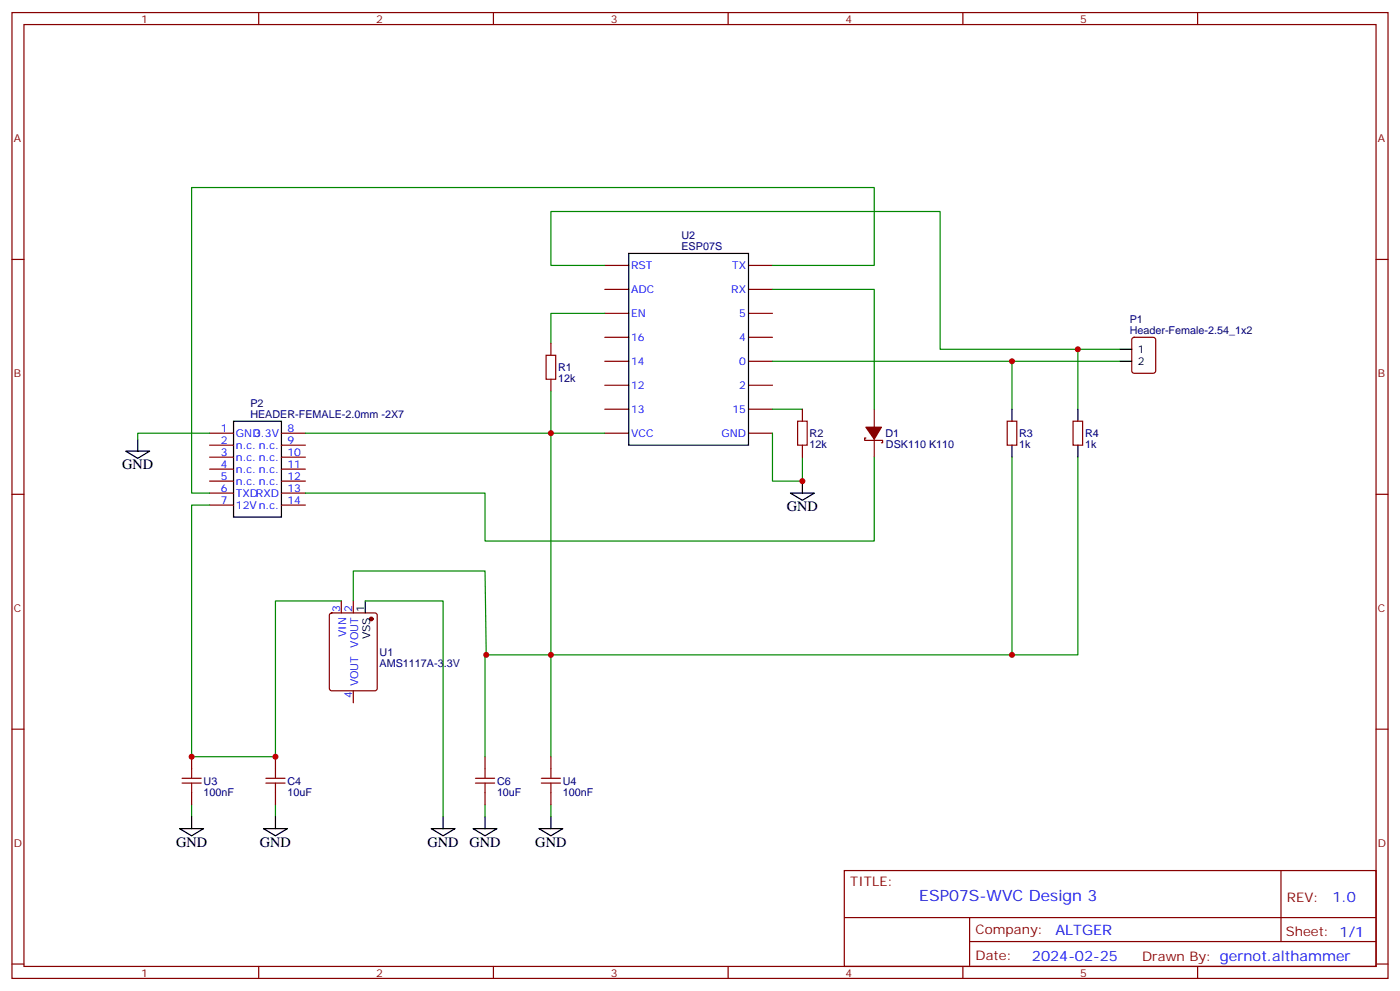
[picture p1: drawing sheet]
<svg xmlns="http://www.w3.org/2000/svg" width="412mm" height="292mm" viewBox="0 0 412 292" stroke-linecap="round" stroke-linejoin="round" font-family="sans-serif">
<g fill="none" stroke="#870000" stroke-width=".35">
<path d="M3.5 3.7h405.4v284.3h-405.4zM7.1 7.2h398.2v277.3h-398.2zM76.2 3.7v3.5M145.3 3.7v3.5M214.5 3.7v3.5M283.6 3.7v3.5M352.8 3.7v3.5M3.5 76.4h3.6M178.2 78.1h7M220.5 78.1h7M405.3 76.4h3.6M178.2 85.2h7"/>
<path d="M178.2 92.3h7M178.2 99.3h7M220.5 85.2h7M220.5 92.3h7M220.5 99.3h7M333.6 99.5l.5-.2h5.6l.7 .4v9.5l-.4 .6-5.9 .1-.7-.5v-9.4zM162.3 101.1v3.5M162.3 111.7v3.5M178.2 106.4h7M178.2 113.4h7M220.5 106.4h7M220.5 113.4h7"/>
<path d="M61.7 127.5h7.1M61.7 131.1h7.1M61.7 134.6h7.1M61.7 138.1h7.1M82.9 127.5h7.1M82.9 131.1h7.1M82.9 134.6h7.1M82.9 138.1h7.1M178.2 127.5h7M178.2 120.5h7M220.5 127.5h7M220.5 120.5h7"/>
<path d="M236.4 120.5v3.5M236.4 131.1v3.5M255.1 128.9h-.4v.7h5.3v.8h-.4M257.5 120.5v5.3M257.5 129.3v5.3M296.7 124h2.8v7.1h-2.8zM316.1 124h2.8v7.1h-2.8zM3.5 145.5h3.6M61.7 141.6h7.1M61.7 145.2h7.1M61.7 148.7h7.1M82.9 141.6h7.1"/>
<path d="M82.9 145.2h7.1M82.9 148.7h7.1M405.3 145.5h3.6M100.5 176.9v3.5M104.1 176.9v3.5M97.2 180.7l.5-.3h12.7l.7 .5v21.8l-.4 .6-13 .1-.6-.5-.1-21.7zM3.5 214.7h3.6M104.1 203.4v3.5M405.3 214.7h3.6M56.4 222.8v3.5M56.4 233.4v3.5M81.1 222.8v3.5"/>
<path d="M81.1 233.4v3.5M142.9 222.8v3.5M142.9 233.4v3.5M162.3 222.8v3.5M162.3 233.4v3.5M248.7 256.3h156.6v28.2h-156.6zM377.3 256.3v20.9M248.7 270.1h156.5M285.6 277.2h119.6M285.6 270.1v14.2M3.5 283.8h3.6M76.2 284.5v3.5"/>
<path d="M145.3 284.5v3.5M214.5 284.5v3.5M283.6 284.5v3.5M352.8 284.5v3.5M405.3 283.8h3.6"/>
</g>
<g fill="none" stroke="#000" stroke-width=".35">
<path d="M185.2 74.6h35.3v56.5h-35.3zM329.8 102.8h3.6M329.8 106.4h3.6M37 132.8h7.1l-3.5 2.1zM40.6 129.3v3.5M68.8 124h14.1v28.2h-14.1zM298.1 120.5v3.5M298.1 131.1v3.5M317.5 120.5v3.5M317.5 131.1v3.5M232.8 145.2h7.1l-3.5 2.1zM236.4 141.6v3.6"/>
<path d="M107.6 176.9v3.5M52.9 243.9h7.1l-3.6 2.2zM56.4 240.4v3.5M77.6 243.9h7.1l-3.6 2.2zM81.1 240.4v3.5M127 243.9h7.1l-3.6 2.2zM130.5 240.4v3.5M139.3 243.9h7.1l-3.5 2.2zM142.9 240.4v3.5M158.7 243.9h7.1l-3.5 2.2zM162.3 240.4v3.5"/>
</g>
<g fill="none" stroke="#008700" stroke-width=".35">
<path d="M178.2 78.1h-15.9v-15.8h114.6v40.5h52.9M227.5 78.1h30v-22.9h-201.1v90h5.3M178.2 92.3h-15.9v8.8M227.5 85.2h30v35.3M162.3 115.2v12.3h15.9M227.5 106.4h102.3M298.1 106.4v14.1M317.5 102.8v17.7M61.7 127.5h-21.1v1.8M90 127.5h72.3v65.3h135.8v-58.2M227.5 127.5v14.1h8.9v-7M227.5 120.5h8.9"/>
<path d="M257.5 134.6v24.7h-114.6v-14.1h-52.9M317.5 134.6v58.2h-19.4M61.7 148.7h-5.3v74.1h24.7v-45.9h19.4M104.1 176.9v-8.8h38.8l.3 24.7M107.6 176.9h22.9v63.5M56.4 236.9v3.5M81.1 236.9v3.5M142.9 222.8v-30h19.4v30M142.9 236.9v3.5M162.3 236.9v3.5"/>
</g>
<g fill="#870000" stroke="#870000" stroke-width=".35">
<path d="M255.1 125.8h4.5l-2.1 3.5z"/>
<circle cx="109.4" cy="182.2" r=".53"/>
</g>
<g fill="none" stroke="#a10000" stroke-width=".35">
<path d="M160.9 104.6h2.8v7.1h-2.8zM234.9 124h2.9v7.1h-2.9zM53.6 229.1h5.7M53.6 230.5h5.7M56.4 226.3v2.8M56.4 230.5v2.9M78.3 229.1h5.7M78.3 230.5h5.7M81.1 226.3v2.8M81.1 230.5v2.9M140.1 229.1h5.6M140.1 230.5h5.6"/>
<path d="M142.9 226.3v2.8M142.9 230.5v2.9M159.5 229.1h5.6M159.5 230.5h5.6M162.3 226.3v2.8M162.3 230.5v2.9"/>
</g>
<g fill="#c00">
<circle cx="162.3" cy="192.8" r=".88"/>
<circle cx="162.3" cy="127.5" r=".88"/>
<circle cx="236.4" cy="141.6" r=".88"/>
<circle cx="317.5" cy="102.8" r=".88"/>
<circle cx="298.1" cy="106.4" r=".88"/>
<circle cx="298.1" cy="192.8" r=".88"/>
<circle cx="56.4" cy="222.8" r=".88"/>
<circle cx="81.1" cy="222.8" r=".88"/>
<circle cx="143.2" cy="192.8" r=".88"/>
</g>
<text font-size="4.6" fill="#00f" x="270.8" y="265.3">ESP07S-WVC Design 3</text>
<g font-size="4.2">
<text x="36" y="138.1">GND</text>
<text x="231.8" y="150.5">GND</text>
<text x="51.9" y="249.2">GND</text>
<text x="76.6" y="249.2">GND</text>
<text x="125.9" y="249.2">GND</text>
<text x="138.3" y="249.2">GND</text>
<text x="157.7" y="249.2">GND</text>
</g>
<g font-size="4.2" fill="#00f">
<text x="392.5" y="265.6">1.0</text>
<text x="310.9" y="275.1">ALTGER</text>
<text x="304" y="282.9">2024-02-25</text>
</g>
<g font-size="3.9" fill="#800">
<text x="250.5" y="260.9">TITLE:</text>
<text x="379.1" y="265.6">REV:</text>
<text x="287.4" y="275.1">Company:</text>
<text x="378.7" y="275.7">Sheet: 1/1</text>
<text x="287.4" y="282.8">Date:</text>
<text x="336.4" y="282.8">Drawn By: gernot.althammer</text>
</g>
<g font-size="3.2" fill="#800">
<text x="41.6" y="6.7">1</text>
<text x="110.8" y="6.7">2</text>
<text x="179.9" y="6.7">3</text>
<text x="249.1" y="6.7">4</text>
<text x="318.2" y="6.7">5</text>
<text x="4.1" y="41.8">A</text>
<text x="405.9" y="41.8">A</text>
<text x="4.1" y="110.9">B</text>
<text x="405.9" y="110.9">B</text>
<text x="4.1" y="180.1">C</text>
<text x="405.9" y="180.1">C</text>
<text x="4.1" y="249.2">D</text>
<text x="405.9" y="249.2">D</text>
<text x="41.6" y="287.5">1</text>
<text x="110.8" y="287.5">2</text>
<text x="179.9" y="287.5">3</text>
<text x="249.1" y="287.5">4</text>
<text x="318.2" y="287.5">5</text>
</g>
<g font-size="3.2" fill="#000080">
<text x="200.7" y="70.4">U2</text>
<text x="200.7" y="73.6">ESP07S</text>
<text x="332.8" y="95.1">P1</text>
<text x="332.8" y="98.2">Header-Female-2.54_1x2</text>
<text x="164.4" y="112.5">12k</text>
<text x="164.4" y="109.3">R1</text>
<text x="73.7" y="119.8">P2</text>
<text x="73.7" y="122.9">HEADER-FEMALE-2.0mm -2X7</text>
<text x="238.5" y="131.9">12k</text>
<text x="238.5" y="128.7">R2</text>
<text x="260.9" y="128.7">D1</text>
<text x="261" y="131.9">DSK110 K110</text>
<text x="300.2" y="131.9">1k</text>
<text x="300.2" y="128.7">R3</text>
<text x="319.6" y="131.9">1k</text>
<text x="319.6" y="128.7">R4</text>
<text x="111.8" y="196.3">AMS1117A-3.3V</text>
<text x="111.8" y="193">U1</text>
<text x="60" y="231">U3</text>
<text x="84.7" y="231">C4</text>
<text x="146.4" y="231">C6</text>
<text x="165.8" y="231">U4</text>
<text x="60" y="234.2">100nF</text>
<text x="84.7" y="234.2">10uF</text>
<text x="146.4" y="234.2">10uF</text>
<text x="165.8" y="234.2">100nF</text>
</g>
<g font-size="3.2" fill="#00f">
<text x="185.9" y="79.2">RST</text>
<text x="215.6" y="79.2">TX</text>
<text x="185.9" y="86.3">ADC</text>
<text x="215.4" y="86.3">RX</text>
<text x="185.9" y="93.3">EN</text>
<text x="217.8" y="93.3">5</text>
<text x="185.9" y="100.4">16</text>
<text x="217.8" y="100.4">4</text>
<text x="185.9" y="107.4">14</text>
<text x="217.8" y="107.4">0</text>
<text x="185.9" y="114.5">12</text>
<text x="217.8" y="114.5">2</text>
<text x="185.9" y="121.5">13</text>
<text x="215.7" y="121.5">15</text>
<text x="65" y="127.2">1</text>
<text x="65" y="130.7">2</text>
<text x="69.5" y="128.6">GND</text>
<text x="74.8" y="128.6">3.3V</text>
<text x="84.7" y="127.2">8</text>
<text x="84.7" y="130.7">9</text>
<text x="185.9" y="128.6">VCC</text>
<text x="212.5" y="128.6">GND</text>
<text x="65" y="134.2">3</text>
<text x="65" y="137.8">4</text>
<text x="69.5" y="132.1">n.c. n.c.</text>
<text x="69.5" y="135.6">n.c. n.c.</text>
<text x="84.7" y="134.2">10</text>
<text x="84.7" y="137.8">11</text>
<text x="65" y="141.3">5</text>
<text x="69.5" y="139.2">n.c. n.c.</text>
<text x="69.5" y="142.7">n.c. n.c.</text>
<text x="84.7" y="141.3">12</text>
<text x="65" y="144.8">6</text>
<text x="65" y="148.3">7</text>
<text x="69.5" y="146.2">TXDRXD</text>
<text x="69.5" y="149.8">12Vn.c.</text>
<text x="84.7" y="144.8">13</text>
<text x="84.7" y="148.3">14</text>
<text x="100.2" y="180.3" transform="rotate(-90 100.2 180.3)">3</text>
<text x="103.7" y="180.3" transform="rotate(-90 103.7 180.3)">2</text>
<text x="102" y="187.6" transform="rotate(-90 102 187.6)">VIN</text>
<text x="105.5" y="190.7" transform="rotate(-90 105.5 190.7)">VOUT</text>
<text x="105.5" y="202.1" transform="rotate(-90 105.5 202.1)">VOUT</text>
<text x="103.7" y="205.6" transform="rotate(-90 103.7 205.6)">4</text>
</g>
<g font-size="3.2">
<text x="335.1" y="103.9">1</text>
<text x="335.1" y="107.4">2</text>
<text x="107.2" y="180.3" transform="rotate(-90 107.2 180.3)">1</text>
<text x="109" y="188.3" transform="rotate(-90 109 188.3)">VSS</text>
</g>
</svg>
